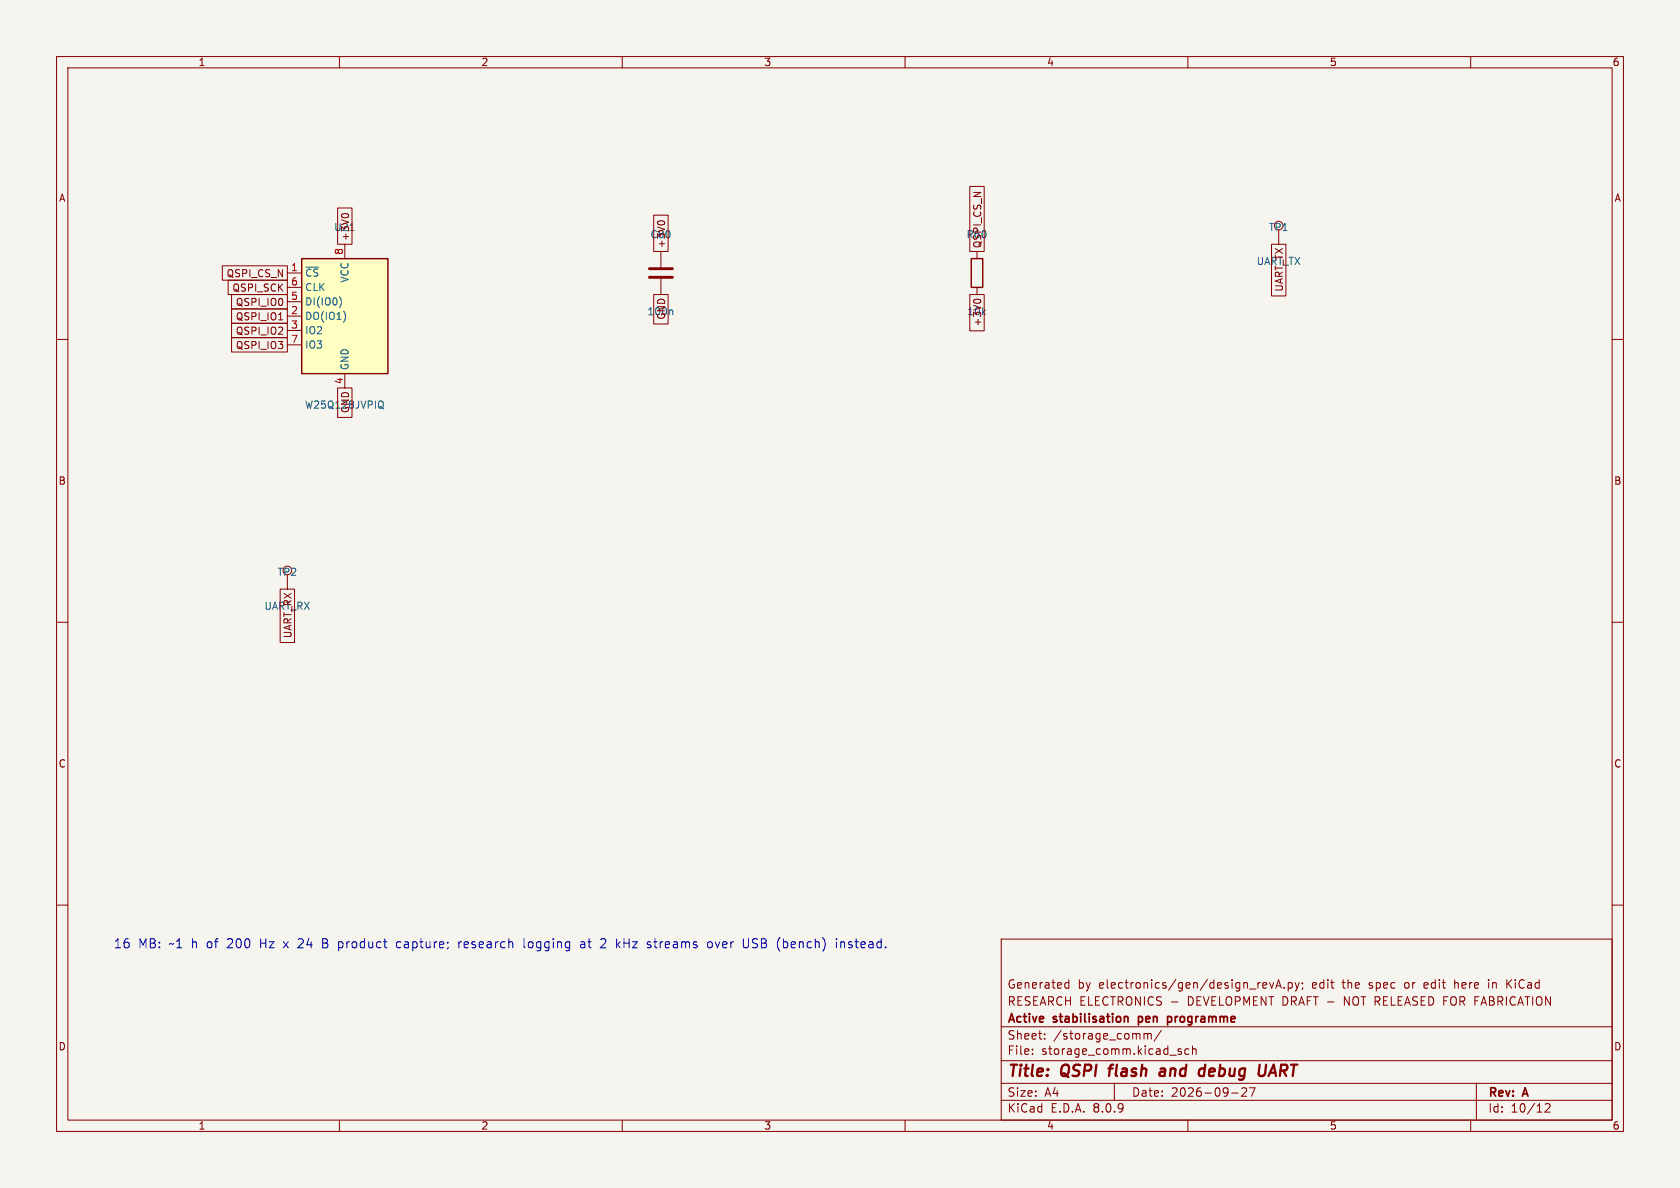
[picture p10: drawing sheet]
<svg xmlns="http://www.w3.org/2000/svg" width="297mm" height="210mm" viewBox="0 0 297 210" stroke-linecap="round" stroke-linejoin="round" font-family="sans-serif">
<path d="M0 0h297v210h-297z" fill="#f5f4ef" stroke="#f5f4ef" stroke-width=".18"/>
<g fill="none" stroke="#840000" stroke-width=".18">
<path d="M10 10h277v190h-277zM12 12h273v186h-273zM60 10v2M110 10v2M160 10v2M210 10v2M260 10v2M116.8 44.5v2.7M116.8 49.3v2.8M172.7 44.5v1.2M172.7 50.8v1.3M226.1 40.6v2.6"/>
<path d="M10 60h2M285 60h2M10 110h2M50.8 101.6v2.5M285 110h2M10 160h2M177 166h108v32h-108zM188.4 174.6h.6M188.4 173.8h.6M189 173.2v1.5M224.5 173.7l.3 1 .4-1M225.5 174.7l.5-1.5 .5 1.5"/>
<path d="M225.7 174.3h.7M227 174.6v.1M227.7 173.8l.5-.1 .3 .3v.4l-.2 .2h-.6M227.7 173.7v1.5M229 173.7l.3 1M229.3 174.7l-.1 .4-.2 .1M229.7 173.7l-.4 1M230.2 173.8v.1M230.3 174.6l-.1 .3M251.8 173.8v.8M252.5 174.1l-.8 .1M257.2 173.2v1.5"/>
<path d="M257.4 173.7l-.2 .1M263.2 173.2v.1M263.2 173.7v1M266.4 173.2v1.5M266.6 173.8l.6 .9M267.2 173.2l-.8 .9M285 160h2M60 198v2M110 198v2M160 198v2M177 194.5h108M177 191.5h108"/>
<path d="M177 187.5h108M177 181.5h108M182.5 186.3v.1M182.5 185.5v.1M184.7 183.6v.1M184.7 182.8v.1M197 191.5v3M202.2 182.7v1M202.2 182.8l.5-.1 .2 .2M202.9 182.9l.2-.2 .4 .1v.9M202.9 182.9v.8M205.3 182.1l-1.3 2"/>
<path d="M208.3 185.8l.5 .2 .1 .2-.2 .2-.5-.1M208.3 185.5h.5M210 198v2M210.2 185.5l-.5-.1-.2 .3v.4l.1 .2h.6M210.8 185.5l.2-.1 .4 .1 .1 .9M210.8 184.9v1.5M217.7 193.2h1.2M220.3 192.4v.5l-.8 .9h.9M221.9 192.3l-.7 1.5M260 198v2M261 191.5v6.5M273.2 195.2l.5-.1 .3 .1v.3l-.9 1.1h.9"/>
<circle cx="226.1" cy="39.9" r=".76"/>
<circle cx="50.8" cy="100.8" r=".76"/>
</g>
<path d="M195.9 188.9h.8M196.3 188.5l-.2 1.7M205.2 189l.2-.1 .5 .1M206 189.4h-.7a.4 .4 0 0 0-.3 .4 .4 .4 0 0 0 .2 .4l.7-.1M212.8 188.9l.2 .1M213.1 188.2l-.3 2M224.5 189.6h1M225.2 188.2l-.9 2" fill="none" stroke="#840000" stroke-width=".4"/>
<path d="M199 179.7l.3 .1 .1 .1v.8M201.3 179.7v1.5M201.4 179.7l-.1 .1M206.4 179.8l.4-.1 .3 .3M206.4 179.7v1.5M201.3 180.6l.1 .1M207.1 180.4l-.3 .3-.4-.1" fill="none" stroke="#840000" stroke-width=".3"/>
<path d="M114.8 49h4.1M114.8 47.5h4.1" fill="none" stroke="#840000" stroke-width=".51"/>
<path d="M118.7 54.8l.2 .2v.6" fill="none" stroke="#006464" stroke-width=".18"/>
<path d="M171.7 45.7h2v5.1h-2z" fill="none" stroke="#840000" stroke-width=".25"/>
<path d="M53.3 45.7h15.3v20.3h-15.3z" fill="#ffffc2"/>
<path d="M53.3 45.7h15.3v20.3h-15.3z" fill="none" stroke="#840000" stroke-width=".25"/>
<g fill="none" stroke="#840000" stroke-width=".18">
<path d="M59.7 36.8h2.5v6.4h-2.5zM60.4 38.1a.79 .79 0 0 1 1.2 0M115.6 38h2.5v6.5h-2.5zM116.2 39.3a.79 .79 0 0 1 1.3 0M171.4 33h2.6v11.5h-2.6zM39.3 47h11.5v2.5h-11.5zM40.3 49.5h10.5v2.6h-10.5zM40.9 52.1h9.9v2.5h-9.9zM40.9 54.6h9.9v2.6h-9.9zM40.9 59.7h9.9v2.5h-9.9zM40.9 57.1h9.9v2.6h-9.9zM49.3 56.6h.7"/>
<path d="M50.8 48.3h2.5M50.8 55.9h2.5M50.8 58.4h2.5M50.8 53.3h2.5M50.8 50.8h2.5M61 43.2v2.5M115.6 52.1h2.5v5.2h-2.5zM171.4 52.1h2.6v6.4h-2.6zM172.1 53.2a.79 .79 0 0 1 1.3 0M224.8 43.2h2.5v9.1h-2.5zM50.8 61h2.5M59.7 68.6h2.5v5.2h-2.5z"/>
<path d="M61 66v2.6M49.5 104.1h2.6v9.5h-2.6z"/>
</g>
<path d="M60.1 52.5a1.49 1.49 0 0 1 0 1.8M61 55.6v.8M61.9 40.8h.7M67.2 70.9a.43 .43 0 0 1 .6 .4v.4a.43 .43 0 0 1-.6 .5M67.4 71.9l.4 .4" fill="none" stroke="#006464" stroke-width=".18"/>
<g fill="none" stroke="#0000c2" stroke-width=".18">
<path d="M57.1 166.7h.5M57.6 165.9h-.5v1.6h.6M70.7 166.5h-.3l-.3 .3 .1 .6 .5 .1M81.1 166.5v1M81.6 166.5l-.3 .1-.2 .2M92.6 165.9v1.4l.3 .2M102.7 166.6h.6l.1 .9M103.4 166.9h-.6a.31 .31 0 0 0-.2 .3 .31 .31 0 0 0 .2 .3h.6M106.4 165.9l.6 .1 .1 .4-.1 .2-.9 .9h1M115.6 166.5h.6M125.2 166.6l.2-.1 .5 .1v.6l-.1 .3h-.4l-.2-.1zM132.3 165.9v1.5"/>
<path d="M138.7 166.5l.4 .1M139.1 167.5h-.4M147.9 165.9v.2M148.6 166.6l.3-.1 .3 .1 .1 .9M148.6 166.5v1"/>
</g>
<g font-size="2.8" fill="#840000">
<text x="178" y="190.9">Title:</text>
<text x="187.7" y="190.9">QSPI</text>
<text x="196.9" y="190.9">flash</text>
<text x="206.7" y="190.9">and</text>
<text x="214.4" y="190.9">debug</text>
<text x="225.7" y="190.9">UART</text>
</g>
<g font-size="2.2" fill="#0000c2">
<text x="20" y="167.8">16</text>
<text x="24.4" y="167.8">MB:</text>
<text x="30" y="167.8">~1 h</text>
<text x="36.8" y="167.8">of</text>
<text x="40.5" y="167.8">200</text>
<text x="46.4" y="167.8">Hz</text>
<text x="50.8" y="167.8">x 24</text>
<text x="57.8" y="167.8">B product</text>
<text x="71.2" y="167.8">capture;</text>
<text x="82.3" y="167.8">research</text>
<text x="93.9" y="167.8">logging</text>
<text x="104.1" y="167.8">at</text>
<text x="107.8" y="167.8">2</text>
<text x="110.7" y="167.8">kHz</text>
<text x="116.4" y="167.8">streams</text>
<text x="127.2" y="167.8">over</text>
<text x="133.5" y="167.8">USB</text>
<text x="139.7" y="167.8">(bench)</text>
<text x="150.3" y="167.8">instead.</text>
</g>
<g font-size="2.1" fill="#840000">
<text x="178" y="178">RESEARCH ELECTRONICS -</text>
<text x="178" y="175">Generated</text>
<text x="190.5" y="175">by</text>
<text x="194.3" y="175">electronics/gen/design_revA.py;</text>
<text x="210.1" y="178">DEVELOPMENT DRAFT -</text>
<text x="232.1" y="175">edit</text>
<text x="237.6" y="175">the</text>
<text x="238.2" y="178">NOT RELEASED FOR FABRICATION</text>
<text x="242.4" y="175">spec</text>
<text x="248.9" y="175">or</text>
<text x="252.5" y="175">edit</text>
<text x="258" y="175">here</text>
<text x="264.1" y="175">in</text>
<text x="267.5" y="175">KiCad</text>
<text x="178" y="184">Sheet:</text>
<text x="178" y="181.2">Active</text>
<text x="186.2" y="184">/storage_comm/</text>
<text x="186.3" y="181.2">stabilisation</text>
<text x="201.9" y="181.2">pen</text>
<text x="207.7" y="181.2">programme</text>
<text x="178" y="186.7">File:</text>
<text x="184.1" y="186.7">storage_comm.kicad_sch</text>
<text x="178" y="196.9">KiCad</text>
<text x="178" y="194.1">Size:</text>
<text x="184.7" y="194.1">A4</text>
<text x="185.7" y="196.9">E.D.A.</text>
<text x="193.3" y="196.9">8.0.9</text>
<text x="200" y="194.1">Date:</text>
<text x="207" y="194.1">2026-09-27</text>
<text x="263" y="194.3">Rev:</text>
<text x="263" y="196.9">Id:</text>
<text x="267.1" y="196.9">10/12</text>
<text x="269.4" y="194.3">A</text>
</g>
<g font-size="1.8" fill="#840000">
<text x="35" y="11.9">1</text>
<text x="85" y="11.9">2</text>
<text x="135" y="11.9">3</text>
<text x="185" y="11.9">4</text>
<text x="235" y="11.9">5</text>
<text x="285" y="11.9">6</text>
<text x="10.3" y="35.9">A</text>
<text x="285.3" y="35.9">A</text>
<text x="59" y="41">U21</text>
<text x="61.9" y="42.7" transform="rotate(-90 61.9 42.7)">+3V0</text>
<text x="114.9" y="42.3">C80</text>
<text x="117.8" y="44" transform="rotate(-90 117.8 44)">+3V0</text>
<text x="170.8" y="42.3">R60</text>
<text x="173.7" y="44" transform="rotate(-90 173.7 44)">QSPI_CS_N</text>
<text x="40" y="49.2">QSPI_CS_N</text>
<text x="41" y="51.8">QSPI_SCK</text>
<text x="227" y="51.7" transform="rotate(-90 227 51.7)">UART_TX</text>
<text x="41.6" y="54.3">QSPI_IO0</text>
<text x="41.6" y="56.8">QSPI_IO1</text>
<text x="41.6" y="59.4">QSPI_IO2</text>
<text x="114.3" y="55.9">100n</text>
<text x="117.8" y="56.6" transform="rotate(-90 117.8 56.6)">GND</text>
<text x="170.9" y="55.9">10k</text>
<text x="173.7" y="57.8" transform="rotate(-90 173.7 57.8)">+3V0</text>
<text x="41.6" y="61.9">QSPI_IO3</text>
<text x="61.9" y="73.1" transform="rotate(-90 61.9 73.1)">GND</text>
<text x="10.3" y="85.9">B</text>
<text x="285.3" y="85.9">B</text>
<text x="46.6" y="108">UART_RX</text>
<text x="51.8" y="112.9" transform="rotate(-90 51.8 112.9)">UART_RX</text>
<text x="10.3" y="135.9">C</text>
<text x="285.3" y="135.9">C</text>
<text x="10.3" y="185.9">D</text>
<text x="285.3" y="185.9">D</text>
<text x="35" y="199.9">1</text>
<text x="85" y="199.9">2</text>
<text x="135" y="199.9">3</text>
<text x="185" y="199.9">4</text>
<text x="235" y="199.9">5</text>
<text x="285" y="199.9">6</text>
</g>
<g font-size="1.8" fill="#006464">
<text x="224.2" y="41">TP1</text>
<text x="222.1" y="47">UART_TX</text>
<text x="53.8" y="49.1">~{CS}</text>
<text x="53.8" y="51.7">CLK</text>
<text x="61.8" y="50.1" transform="rotate(-90 61.8 50.1)">VCC</text>
<text x="53.8" y="56.7">DO(IO1)</text>
<text x="53.8" y="59.3">IO2</text>
<text x="53.8" y="54.2">DI(IO0)</text>
<text x="53.8" y="61.8">IO3</text>
<text x="61.8" y="65.5" transform="rotate(-90 61.8 65.5)">GND</text>
<text x="53.8" y="72.4">W25Q128JVPIQ</text>
<text x="49" y="102">TP2</text>
</g>
<g font-size="1.8" fill="#a90000">
<text x="60.7" y="45.2" transform="rotate(-90 60.7 45.2)">8</text>
<text x="51.4" y="48">1</text>
<text x="51.4" y="53.1">5</text>
<text x="51.4" y="50.5">6</text>
<text x="51.4" y="55.6">2</text>
<text x="51.4" y="58.2">3</text>
<text x="51.4" y="60.7">7</text>
<text x="60.7" y="68" transform="rotate(-90 60.7 68)">4</text>
</g>
</svg>
